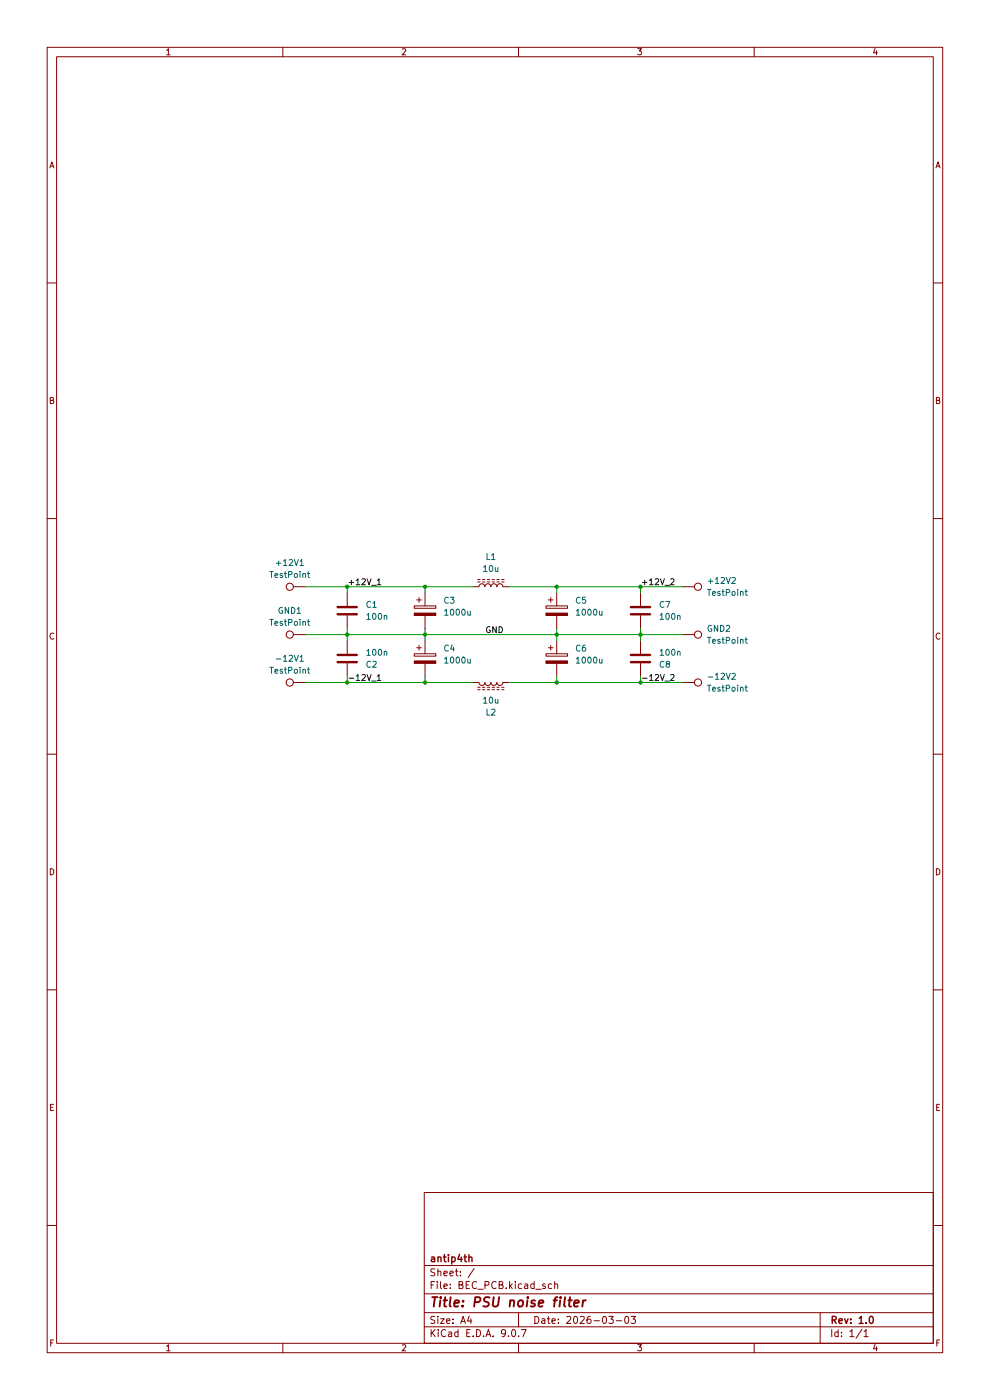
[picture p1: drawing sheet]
(kicad_sch
 (version 20250114)
 (generator "eeschema")
 (generator_version "9.0")
 (paper "A4" portrait)
 (title_block
  (title "PSU noise filter")
  (date "2026-03-03")
  (rev "1.0"))
 (lib_symbols
  (symbol "Connector:TestPoint"
   (pin_numbers (hide yes))
   (pin_names
    (offset 0.762) (hide yes)) (exclude_from_sim no) (in_bom yes) (on_board yes)
   (property "Reference" "TP" (at 0 6.858 0) (effects (font (size 1.27 1.27))))
   (property "Value" "TestPoint" (at 0 5.08 0) (effects (font (size 1.27 1.27))))
   (property "Footprint" "" (at 5.08 0 0) (effects (font (size 1.27 1.27)) (hide yes)))
   (property "Datasheet" "~" (at 5.08 0 0) (effects (font (size 1.27 1.27)) (hide yes)))
   (property "Description" "test point" (at 0 0 0) (effects (font (size 1.27 1.27)) (hide yes)))
   (symbol "TestPoint_0_1"
    (circle (center 0 3.302) (radius 0.762) (stroke (width 0) (type default)) (fill (type none))))
   (symbol "TestPoint_1_1"
    (pin passive line (at 0 0 90) (length 2.54) (name "1" (effects (font (size 1.27 1.27)))) (number "1" (effects (font (size 1.27 1.27))))))
   (embedded_fonts no))
  (symbol "Device:C"
   (pin_numbers (hide yes))
   (pin_names
    (offset 0.254)) (exclude_from_sim no) (in_bom yes) (on_board yes)
   (property "Reference" "C" (at 0.635 2.54 0) (effects (font (size 1.27 1.27)) (justify left)))
   (property "Value" "C" (at 0.635 -2.54 0) (effects (font (size 1.27 1.27)) (justify left)))
   (property "Footprint" "" (at 0.9652 -3.81 0) (effects (font (size 1.27 1.27)) (hide yes)))
   (property "Datasheet" "~" (at 0 0 0) (effects (font (size 1.27 1.27)) (hide yes)))
   (property "Description" "Unpolarized capacitor" (at 0 0 0) (effects (font (size 1.27 1.27)) (hide yes)))
   (symbol "C_0_1"
    (polyline (pts (xy -2.032 0.762) (xy 2.032 0.762)) (stroke (width 0.508) (type default)) (fill (type none)))
    (polyline (pts (xy -2.032 -0.762) (xy 2.032 -0.762)) (stroke (width 0.508) (type default)) (fill (type none))))
   (symbol "C_1_1"
    (pin passive line (at 0 3.81 270) (length 2.794) (name "~" (effects (font (size 1.27 1.27)))) (number "1" (effects (font (size 1.27 1.27)))))
    (pin passive line (at 0 -3.81 90) (length 2.794) (name "~" (effects (font (size 1.27 1.27)))) (number "2" (effects (font (size 1.27 1.27))))))
   (embedded_fonts no))
  (symbol "Device:C_Polarized"
   (pin_numbers (hide yes))
   (pin_names
    (offset 0.254)) (exclude_from_sim no) (in_bom yes) (on_board yes)
   (property "Reference" "C" (at 0.635 2.54 0) (effects (font (size 1.27 1.27)) (justify left)))
   (property "Value" "C_Polarized" (at 0.635 -2.54 0) (effects (font (size 1.27 1.27)) (justify left)))
   (property "Footprint" "" (at 0.9652 -3.81 0) (effects (font (size 1.27 1.27)) (hide yes)))
   (property "Datasheet" "~" (at 0 0 0) (effects (font (size 1.27 1.27)) (hide yes)))
   (property "Description" "Polarized capacitor" (at 0 0 0) (effects (font (size 1.27 1.27)) (hide yes)))
   (symbol "C_Polarized_0_1"
    (rectangle (start -2.286 0.508) (end 2.286 1.016) (stroke (width 0) (type default)) (fill (type none)))
    (polyline (pts (xy -1.778 2.286) (xy -0.762 2.286)) (stroke (width 0) (type default)) (fill (type none)))
    (polyline (pts (xy -1.27 2.794) (xy -1.27 1.778)) (stroke (width 0) (type default)) (fill (type none)))
    (rectangle (start 2.286 -0.508) (end -2.286 -1.016) (stroke (width 0) (type default)) (fill (type outline))))
   (symbol "C_Polarized_1_1"
    (pin passive line (at 0 3.81 270) (length 2.794) (name "~" (effects (font (size 1.27 1.27)))) (number "1" (effects (font (size 1.27 1.27)))))
    (pin passive line (at 0 -3.81 90) (length 2.794) (name "~" (effects (font (size 1.27 1.27)))) (number "2" (effects (font (size 1.27 1.27))))))
   (embedded_fonts no))
  (symbol "Device:L_Ferrite"
   (pin_numbers (hide yes))
   (pin_names
    (offset 1.016) (hide yes)) (exclude_from_sim no) (in_bom yes) (on_board yes)
   (property "Reference" "L" (at -1.27 0 90) (effects (font (size 1.27 1.27))))
   (property "Value" "L_Ferrite" (at 2.794 0 90) (effects (font (size 1.27 1.27))))
   (property "Footprint" "" (at 0 0 0) (effects (font (size 1.27 1.27)) (hide yes)))
   (property "Datasheet" "~" (at 0 0 0) (effects (font (size 1.27 1.27)) (hide yes)))
   (property "Description" "Inductor with ferrite core" (at 0 0 0) (effects (font (size 1.27 1.27)) (hide yes)))
   (symbol "L_Ferrite_0_1"
    (arc (start 0 2.54) (mid 0.6323 1.905) (end 0 1.27) (stroke (width 0) (type default)) (fill (type none)))
    (arc (start 0 1.27) (mid 0.6323 0.635) (end 0 0) (stroke (width 0) (type default)) (fill (type none)))
    (arc (start 0 0) (mid 0.6323 -0.635) (end 0 -1.27) (stroke (width 0) (type default)) (fill (type none)))
    (arc (start 0 -1.27) (mid 0.6323 -1.905) (end 0 -2.54) (stroke (width 0) (type default)) (fill (type none)))
    (polyline (pts (xy 1.016 2.286) (xy 1.016 2.794)) (stroke (width 0) (type default)) (fill (type none)))
    (polyline (pts (xy 1.016 1.27) (xy 1.016 1.778)) (stroke (width 0) (type default)) (fill (type none)))
    (polyline (pts (xy 1.016 0.254) (xy 1.016 0.762)) (stroke (width 0) (type default)) (fill (type none)))
    (polyline (pts (xy 1.016 -0.762) (xy 1.016 -0.254)) (stroke (width 0) (type default)) (fill (type none)))
    (polyline (pts (xy 1.016 -1.778) (xy 1.016 -1.27)) (stroke (width 0) (type default)) (fill (type none)))
    (polyline (pts (xy 1.016 -2.794) (xy 1.016 -2.286)) (stroke (width 0) (type default)) (fill (type none)))
    (polyline (pts (xy 1.524 2.794) (xy 1.524 2.286)) (stroke (width 0) (type default)) (fill (type none)))
    (polyline (pts (xy 1.524 1.778) (xy 1.524 1.27)) (stroke (width 0) (type default)) (fill (type none)))
    (polyline (pts (xy 1.524 0.762) (xy 1.524 0.254)) (stroke (width 0) (type default)) (fill (type none)))
    (polyline (pts (xy 1.524 -0.254) (xy 1.524 -0.762)) (stroke (width 0) (type default)) (fill (type none)))
    (polyline (pts (xy 1.524 -1.27) (xy 1.524 -1.778)) (stroke (width 0) (type default)) (fill (type none)))
    (polyline (pts (xy 1.524 -2.286) (xy 1.524 -2.794)) (stroke (width 0) (type default)) (fill (type none))))
   (symbol "L_Ferrite_1_1"
    (pin passive line (at 0 3.81 270) (length 1.27) (name "1" (effects (font (size 1.27 1.27)))) (number "1" (effects (font (size 1.27 1.27)))))
    (pin passive line (at 0 -3.81 90) (length 1.27) (name "2" (effects (font (size 1.27 1.27)))) (number "2" (effects (font (size 1.27 1.27))))))
   (embedded_fonts no)))
 (junction
  (at 90.17 124.46)
  (diameter 0)
  (color 0 0 0 0))
 (junction
  (at 118.11 134.62)
  (diameter 0)
  (color 0 0 0 0))
 (junction
  (at 90.17 144.78)
  (diameter 0)
  (color 0 0 0 0))
 (junction
  (at 118.11 124.46)
  (diameter 0)
  (color 0 0 0 0))
 (junction
  (at 118.11 144.78)
  (diameter 0)
  (color 0 0 0 0))
 (junction
  (at 90.17 134.62)
  (diameter 0)
  (color 0 0 0 0))
 (junction
  (at 73.66 124.46)
  (diameter 0)
  (color 0 0 0 0))
 (junction
  (at 73.66 144.78)
  (diameter 0)
  (color 0 0 0 0))
 (junction
  (at 73.66 134.62)
  (diameter 0)
  (color 0 0 0 0))
 (junction
  (at 135.89 134.62)
  (diameter 0)
  (color 0 0 0 0))
 (junction
  (at 135.89 144.78)
  (diameter 0)
  (color 0 0 0 0))
 (junction
  (at 135.89 124.46)
  (diameter 0)
  (color 0 0 0 0))
 (wire
  (pts (xy 135.89 144.78) (xy 135.89 143.51))
  (stroke (width 0) (type default)))
 (wire
  (pts (xy 118.11 134.62) (xy 135.89 134.62))
  (stroke (width 0) (type default)))
 (wire
  (pts (xy 73.66 143.51) (xy 73.66 144.78))
  (stroke (width 0) (type default)))
 (wire
  (pts (xy 90.17 144.78) (xy 90.17 143.51))
  (stroke (width 0) (type default)))
 (wire
  (pts (xy 73.66 144.78) (xy 90.17 144.78))
  (stroke (width 0) (type default)))
 (wire
  (pts (xy 90.17 135.89) (xy 90.17 134.62))
  (stroke (width 0) (type default)))
 (wire
  (pts (xy 107.95 124.46) (xy 118.11 124.46))
  (stroke (width 0) (type default)))
 (wire
  (pts (xy 73.66 125.73) (xy 73.66 124.46))
  (stroke (width 0) (type default)))
 (wire
  (pts (xy 118.11 133.35) (xy 118.11 134.62))
  (stroke (width 0) (type default)))
 (wire
  (pts (xy 90.17 124.46) (xy 90.17 125.73))
  (stroke (width 0) (type default)))
 (wire
  (pts (xy 144.78 134.62) (xy 135.89 134.62))
  (stroke (width 0) (type default)))
 (wire
  (pts (xy 135.89 134.62) (xy 135.89 135.89))
  (stroke (width 0) (type default)))
 (wire
  (pts (xy 73.66 135.89) (xy 73.66 134.62))
  (stroke (width 0) (type default)))
 (wire
  (pts (xy 144.78 124.46) (xy 135.89 124.46))
  (stroke (width 0) (type default)))
 (wire
  (pts (xy 118.11 144.78) (xy 135.89 144.78))
  (stroke (width 0) (type default)))
 (wire
  (pts (xy 73.66 124.46) (xy 90.17 124.46))
  (stroke (width 0) (type default)))
 (wire
  (pts (xy 90.17 124.46) (xy 100.33 124.46))
  (stroke (width 0) (type default)))
 (wire
  (pts (xy 107.95 144.78) (xy 118.11 144.78))
  (stroke (width 0) (type default)))
 (wire
  (pts (xy 135.89 124.46) (xy 135.89 125.73))
  (stroke (width 0) (type default)))
 (wire
  (pts (xy 64.77 124.46) (xy 73.66 124.46))
  (stroke (width 0) (type default)))
 (wire
  (pts (xy 118.11 124.46) (xy 118.11 125.73))
  (stroke (width 0) (type default)))
 (wire
  (pts (xy 135.89 134.62) (xy 135.89 133.35))
  (stroke (width 0) (type default)))
 (wire
  (pts (xy 90.17 144.78) (xy 100.33 144.78))
  (stroke (width 0) (type default)))
 (wire
  (pts (xy 144.78 144.78) (xy 135.89 144.78))
  (stroke (width 0) (type default)))
 (wire
  (pts (xy 73.66 133.35) (xy 73.66 134.62))
  (stroke (width 0) (type default)))
 (wire
  (pts (xy 64.77 144.78) (xy 73.66 144.78))
  (stroke (width 0) (type default)))
 (wire
  (pts (xy 118.11 124.46) (xy 135.89 124.46))
  (stroke (width 0) (type default)))
 (wire
  (pts (xy 64.77 134.62) (xy 73.66 134.62))
  (stroke (width 0) (type default)))
 (wire
  (pts (xy 118.11 135.89) (xy 118.11 134.62))
  (stroke (width 0) (type default)))
 (wire
  (pts (xy 118.11 144.78) (xy 118.11 143.51))
  (stroke (width 0) (type default)))
 (wire
  (pts (xy 73.66 134.62) (xy 90.17 134.62))
  (stroke (width 0) (type default)))
 (wire
  (pts (xy 90.17 134.62) (xy 118.11 134.62))
  (stroke (width 0) (type default)))
 (wire
  (pts (xy 90.17 133.35) (xy 90.17 134.62))
  (stroke (width 0) (type default)))
 (label "GND"
  (at 102.87 134.62 0)
  (effects (font (size 1.27 1.27)) (justify left bottom)))
 (label "+12V_1"
  (at 73.66 124.46 0)
  (effects (font (size 1.27 1.27)) (justify left bottom)))
 (label "-12V_2"
  (at 135.89 144.78 0)
  (effects (font (size 1.27 1.27)) (justify left bottom)))
 (label "+12V_2"
  (at 135.89 124.46 0)
  (effects (font (size 1.27 1.27)) (justify left bottom)))
 (label "-12V_1"
  (at 73.66 144.78 0)
  (effects (font (size 1.27 1.27)) (justify left bottom)))
 (symbol
  (lib_id "Device:C_Polarized")
  (at 118.11 139.7 0)
  (unit 1)
  (exclude_from_sim no)
  (in_bom yes)
  (on_board yes)
  (dnp no)
  (property "Reference" "C6" (at 121.92 137.5409 0) (effects (font (size 1.27 1.27)) (justify left)))
  (property "Value" "1000u" (at 121.92 140.0809 0) (effects (font (size 1.27 1.27)) (justify left)))
  (property "Footprint" "Capacitor_THT:CP_Radial_D13.0mm_P5.00mm" (at 119.0752 143.51 0) (effects (font (size 1.27 1.27)) (hide yes)))
  (property "Datasheet" "~" (at 118.11 139.7 0) (effects (font (size 1.27 1.27)) (hide yes)))
  (property "Description" "Polarized capacitor" (at 118.11 139.7 0) (effects (font (size 1.27 1.27)) (hide yes)))
  (pin "1")
  (pin "2"))
 (symbol
  (lib_id "Device:C")
  (at 135.89 139.7 0)
  (mirror x)
  (unit 1)
  (exclude_from_sim no)
  (in_bom yes)
  (on_board yes)
  (dnp no)
  (fields_autoplaced yes)
  (property "Reference" "C8" (at 139.7 140.9701 0) (effects (font (size 1.27 1.27)) (justify left)))
  (property "Value" "100n" (at 139.7 138.4301 0) (effects (font (size 1.27 1.27)) (justify left)))
  (property "Footprint" "Capacitor_SMD:C_1206_3216Metric_Pad1.33x1.80mm_HandSolder" (at 136.8552 135.89 0) (effects (font (size 1.27 1.27)) (hide yes)))
  (property "Datasheet" "~" (at 135.89 139.7 0) (effects (font (size 1.27 1.27)) (hide yes)))
  (property "Description" "Unpolarized capacitor" (at 135.89 139.7 0) (effects (font (size 1.27 1.27)) (hide yes)))
  (pin "1")
  (pin "2"))
 (symbol
  (lib_id "Connector:TestPoint")
  (at 144.78 124.46 270)
  (unit 1)
  (exclude_from_sim no)
  (in_bom yes)
  (on_board yes)
  (dnp no)
  (fields_autoplaced yes)
  (property "Reference" "+12V2" (at 149.86 123.1899 90) (effects (font (size 1.27 1.27)) (justify left)))
  (property "Value" "TestPoint" (at 149.86 125.7299 90) (effects (font (size 1.27 1.27)) (justify left)))
  (property "Footprint" "Connector_Pad:WirePad_L6mm_W4mm" (at 144.78 129.54 0) (effects (font (size 1.27 1.27)) (hide yes)))
  (property "Datasheet" "~" (at 144.78 129.54 0) (effects (font (size 1.27 1.27)) (hide yes)))
  (property "Description" "test point" (at 144.78 124.46 0) (effects (font (size 1.27 1.27)) (hide yes)))
  (pin "1"))
 (symbol
  (lib_id "Connector:TestPoint")
  (at 64.77 124.46 90)
  (mirror x)
  (unit 1)
  (exclude_from_sim no)
  (in_bom yes)
  (on_board yes)
  (dnp no)
  (fields_autoplaced yes)
  (property "Reference" "+12V1" (at 61.468 119.38 90) (effects (font (size 1.27 1.27))))
  (property "Value" "TestPoint" (at 61.468 121.92 90) (effects (font (size 1.27 1.27))))
  (property "Footprint" "Connector_Pad:WirePad_L6mm_W4mm" (at 64.77 129.54 0) (effects (font (size 1.27 1.27)) (hide yes)))
  (property "Datasheet" "~" (at 64.77 129.54 0) (effects (font (size 1.27 1.27)) (hide yes)))
  (property "Description" "test point" (at 64.77 124.46 0) (effects (font (size 1.27 1.27)) (hide yes)))
  (pin "1"))
 (symbol
  (lib_id "Connector:TestPoint")
  (at 64.77 134.62 90)
  (mirror x)
  (unit 1)
  (exclude_from_sim no)
  (in_bom yes)
  (on_board yes)
  (dnp no)
  (fields_autoplaced yes)
  (property "Reference" "GND1" (at 61.468 129.54 90) (effects (font (size 1.27 1.27))))
  (property "Value" "TestPoint" (at 61.468 132.08 90) (effects (font (size 1.27 1.27))))
  (property "Footprint" "Connector_Pad:WirePad_L6mm_W4mm" (at 64.77 139.7 0) (effects (font (size 1.27 1.27)) (hide yes)))
  (property "Datasheet" "~" (at 64.77 139.7 0) (effects (font (size 1.27 1.27)) (hide yes)))
  (property "Description" "test point" (at 64.77 134.62 0) (effects (font (size 1.27 1.27)) (hide yes)))
  (pin "1"))
 (symbol
  (lib_id "Connector:TestPoint")
  (at 64.77 144.78 90)
  (mirror x)
  (unit 1)
  (exclude_from_sim no)
  (in_bom yes)
  (on_board yes)
  (dnp no)
  (fields_autoplaced yes)
  (property "Reference" "-12V1" (at 61.468 139.7 90) (effects (font (size 1.27 1.27))))
  (property "Value" "TestPoint" (at 61.468 142.24 90) (effects (font (size 1.27 1.27))))
  (property "Footprint" "Connector_Pad:WirePad_L6mm_W4mm" (at 64.77 149.86 0) (effects (font (size 1.27 1.27)) (hide yes)))
  (property "Datasheet" "~" (at 64.77 149.86 0) (effects (font (size 1.27 1.27)) (hide yes)))
  (property "Description" "test point" (at 64.77 144.78 0) (effects (font (size 1.27 1.27)) (hide yes)))
  (pin "1"))
 (symbol
  (lib_id "Device:C_Polarized")
  (at 118.11 129.54 0)
  (unit 1)
  (exclude_from_sim no)
  (in_bom yes)
  (on_board yes)
  (dnp no)
  (fields_autoplaced yes)
  (property "Reference" "C5" (at 121.92 127.3809 0) (effects (font (size 1.27 1.27)) (justify left)))
  (property "Value" "1000u" (at 121.92 129.9209 0) (effects (font (size 1.27 1.27)) (justify left)))
  (property "Footprint" "Capacitor_THT:CP_Radial_D13.0mm_P5.00mm" (at 119.0752 133.35 0) (effects (font (size 1.27 1.27)) (hide yes)))
  (property "Datasheet" "~" (at 118.11 129.54 0) (effects (font (size 1.27 1.27)) (hide yes)))
  (property "Description" "Polarized capacitor" (at 118.11 129.54 0) (effects (font (size 1.27 1.27)) (hide yes)))
  (pin "1")
  (pin "2"))
 (symbol
  (lib_id "Device:C")
  (at 135.89 129.54 0)
  (unit 1)
  (exclude_from_sim no)
  (in_bom yes)
  (on_board yes)
  (dnp no)
  (fields_autoplaced yes)
  (property "Reference" "C7" (at 139.7 128.2699 0) (effects (font (size 1.27 1.27)) (justify left)))
  (property "Value" "100n" (at 139.7 130.8099 0) (effects (font (size 1.27 1.27)) (justify left)))
  (property "Footprint" "Capacitor_SMD:C_1206_3216Metric_Pad1.33x1.80mm_HandSolder" (at 136.8552 133.35 0) (effects (font (size 1.27 1.27)) (hide yes)))
  (property "Datasheet" "~" (at 135.89 129.54 0) (effects (font (size 1.27 1.27)) (hide yes)))
  (property "Description" "Unpolarized capacitor" (at 135.89 129.54 0) (effects (font (size 1.27 1.27)) (hide yes)))
  (pin "1")
  (pin "2"))
 (symbol
  (lib_id "Device:C_Polarized")
  (at 90.17 129.54 0)
  (unit 1)
  (exclude_from_sim no)
  (in_bom yes)
  (on_board yes)
  (dnp no)
  (fields_autoplaced yes)
  (property "Reference" "C3" (at 93.98 127.3809 0) (effects (font (size 1.27 1.27)) (justify left)))
  (property "Value" "1000u" (at 93.98 129.9209 0) (effects (font (size 1.27 1.27)) (justify left)))
  (property "Footprint" "Capacitor_THT:CP_Radial_D13.0mm_P5.00mm" (at 91.1352 133.35 0) (effects (font (size 1.27 1.27)) (hide yes)))
  (property "Datasheet" "~" (at 90.17 129.54 0) (effects (font (size 1.27 1.27)) (hide yes)))
  (property "Description" "Polarized capacitor" (at 90.17 129.54 0) (effects (font (size 1.27 1.27)) (hide yes)))
  (pin "1")
  (pin "2"))
 (symbol
  (lib_id "Device:C")
  (at 73.66 129.54 0)
  (unit 1)
  (exclude_from_sim no)
  (in_bom yes)
  (on_board yes)
  (dnp no)
  (fields_autoplaced yes)
  (property "Reference" "C1" (at 77.47 128.2699 0) (effects (font (size 1.27 1.27)) (justify left)))
  (property "Value" "100n" (at 77.47 130.8099 0) (effects (font (size 1.27 1.27)) (justify left)))
  (property "Footprint" "Capacitor_SMD:C_1206_3216Metric_Pad1.33x1.80mm_HandSolder" (at 74.6252 133.35 0) (effects (font (size 1.27 1.27)) (hide yes)))
  (property "Datasheet" "~" (at 73.66 129.54 0) (effects (font (size 1.27 1.27)) (hide yes)))
  (property "Description" "Unpolarized capacitor" (at 73.66 129.54 0) (effects (font (size 1.27 1.27)) (hide yes)))
  (pin "1")
  (pin "2"))
 (symbol
  (lib_id "Device:L_Ferrite")
  (at 104.14 124.46 90)
  (unit 1)
  (exclude_from_sim no)
  (in_bom yes)
  (on_board yes)
  (dnp no)
  (property "Reference" "L1" (at 104.14 118.11 90) (effects (font (size 1.27 1.27))))
  (property "Value" "10u" (at 104.14 120.65 90) (effects (font (size 1.27 1.27))))
  (property "Footprint" "Inductor_THT:L_Radial_D12.5mm_P7.00mm_Fastron_09HCP" (at 104.14 124.46 0) (effects (font (size 1.27 1.27)) (hide yes)))
  (property "Datasheet" "~" (at 104.14 124.46 0) (effects (font (size 1.27 1.27)) (hide yes)))
  (property "Description" "Inductor with ferrite core" (at 104.14 124.46 0) (effects (font (size 1.27 1.27)) (hide yes)))
  (pin "1")
  (pin "2"))
 (symbol
  (lib_id "Device:C")
  (at 73.66 139.7 0)
  (mirror x)
  (unit 1)
  (exclude_from_sim no)
  (in_bom yes)
  (on_board yes)
  (dnp no)
  (fields_autoplaced yes)
  (property "Reference" "C2" (at 77.47 140.9701 0) (effects (font (size 1.27 1.27)) (justify left)))
  (property "Value" "100n" (at 77.47 138.4301 0) (effects (font (size 1.27 1.27)) (justify left)))
  (property "Footprint" "Capacitor_SMD:C_1206_3216Metric_Pad1.33x1.80mm_HandSolder" (at 74.6252 135.89 0) (effects (font (size 1.27 1.27)) (hide yes)))
  (property "Datasheet" "~" (at 73.66 139.7 0) (effects (font (size 1.27 1.27)) (hide yes)))
  (property "Description" "Unpolarized capacitor" (at 73.66 139.7 0) (effects (font (size 1.27 1.27)) (hide yes)))
  (pin "1")
  (pin "2"))
 (symbol
  (lib_id "Connector:TestPoint")
  (at 144.78 134.62 270)
  (unit 1)
  (exclude_from_sim no)
  (in_bom yes)
  (on_board yes)
  (dnp no)
  (fields_autoplaced yes)
  (property "Reference" "GND2" (at 149.86 133.3499 90) (effects (font (size 1.27 1.27)) (justify left)))
  (property "Value" "TestPoint" (at 149.86 135.8899 90) (effects (font (size 1.27 1.27)) (justify left)))
  (property "Footprint" "Connector_Pad:WirePad_L6mm_W4mm" (at 144.78 139.7 0) (effects (font (size 1.27 1.27)) (hide yes)))
  (property "Datasheet" "~" (at 144.78 139.7 0) (effects (font (size 1.27 1.27)) (hide yes)))
  (property "Description" "test point" (at 144.78 134.62 0) (effects (font (size 1.27 1.27)) (hide yes)))
  (pin "1"))
 (symbol
  (lib_id "Device:C_Polarized")
  (at 90.17 139.7 0)
  (unit 1)
  (exclude_from_sim no)
  (in_bom yes)
  (on_board yes)
  (dnp no)
  (property "Reference" "C4" (at 93.98 137.5409 0) (effects (font (size 1.27 1.27)) (justify left)))
  (property "Value" "1000u" (at 93.98 140.0809 0) (effects (font (size 1.27 1.27)) (justify left)))
  (property "Footprint" "Capacitor_THT:CP_Radial_D13.0mm_P5.00mm" (at 91.1352 143.51 0) (effects (font (size 1.27 1.27)) (hide yes)))
  (property "Datasheet" "~" (at 90.17 139.7 0) (effects (font (size 1.27 1.27)) (hide yes)))
  (property "Description" "Polarized capacitor" (at 90.17 139.7 0) (effects (font (size 1.27 1.27)) (hide yes)))
  (pin "1")
  (pin "2"))
 (symbol
  (lib_id "Connector:TestPoint")
  (at 144.78 144.78 270)
  (unit 1)
  (exclude_from_sim no)
  (in_bom yes)
  (on_board yes)
  (dnp no)
  (fields_autoplaced yes)
  (property "Reference" "-12V2" (at 149.86 143.5099 90) (effects (font (size 1.27 1.27)) (justify left)))
  (property "Value" "TestPoint" (at 149.86 146.0499 90) (effects (font (size 1.27 1.27)) (justify left)))
  (property "Footprint" "Connector_Pad:WirePad_L6mm_W4mm" (at 144.78 149.86 0) (effects (font (size 1.27 1.27)) (hide yes)))
  (property "Datasheet" "~" (at 144.78 149.86 0) (effects (font (size 1.27 1.27)) (hide yes)))
  (property "Description" "test point" (at 144.78 144.78 0) (effects (font (size 1.27 1.27)) (hide yes)))
  (pin "1"))
 (symbol
  (lib_id "Device:L_Ferrite")
  (at 104.14 144.78 90)
  (mirror x)
  (unit 1)
  (exclude_from_sim no)
  (in_bom yes)
  (on_board yes)
  (dnp no)
  (fields_autoplaced yes)
  (property "Reference" "L2" (at 104.14 151.13 90) (effects (font (size 1.27 1.27))))
  (property "Value" "10u" (at 104.14 148.59 90) (effects (font (size 1.27 1.27))))
  (property "Footprint" "Inductor_THT:L_Radial_D12.5mm_P7.00mm_Fastron_09HCP" (at 104.14 144.78 0) (effects (font (size 1.27 1.27)) (hide yes)))
  (property "Datasheet" "~" (at 104.14 144.78 0) (effects (font (size 1.27 1.27)) (hide yes)))
  (property "Description" "Inductor with ferrite core" (at 104.14 144.78 0) (effects (font (size 1.27 1.27)) (hide yes)))
  (pin "1")
  (pin "2"))
 (sheet_instances
  (path ""
   (page "1")))
 (embedded_fonts no))
